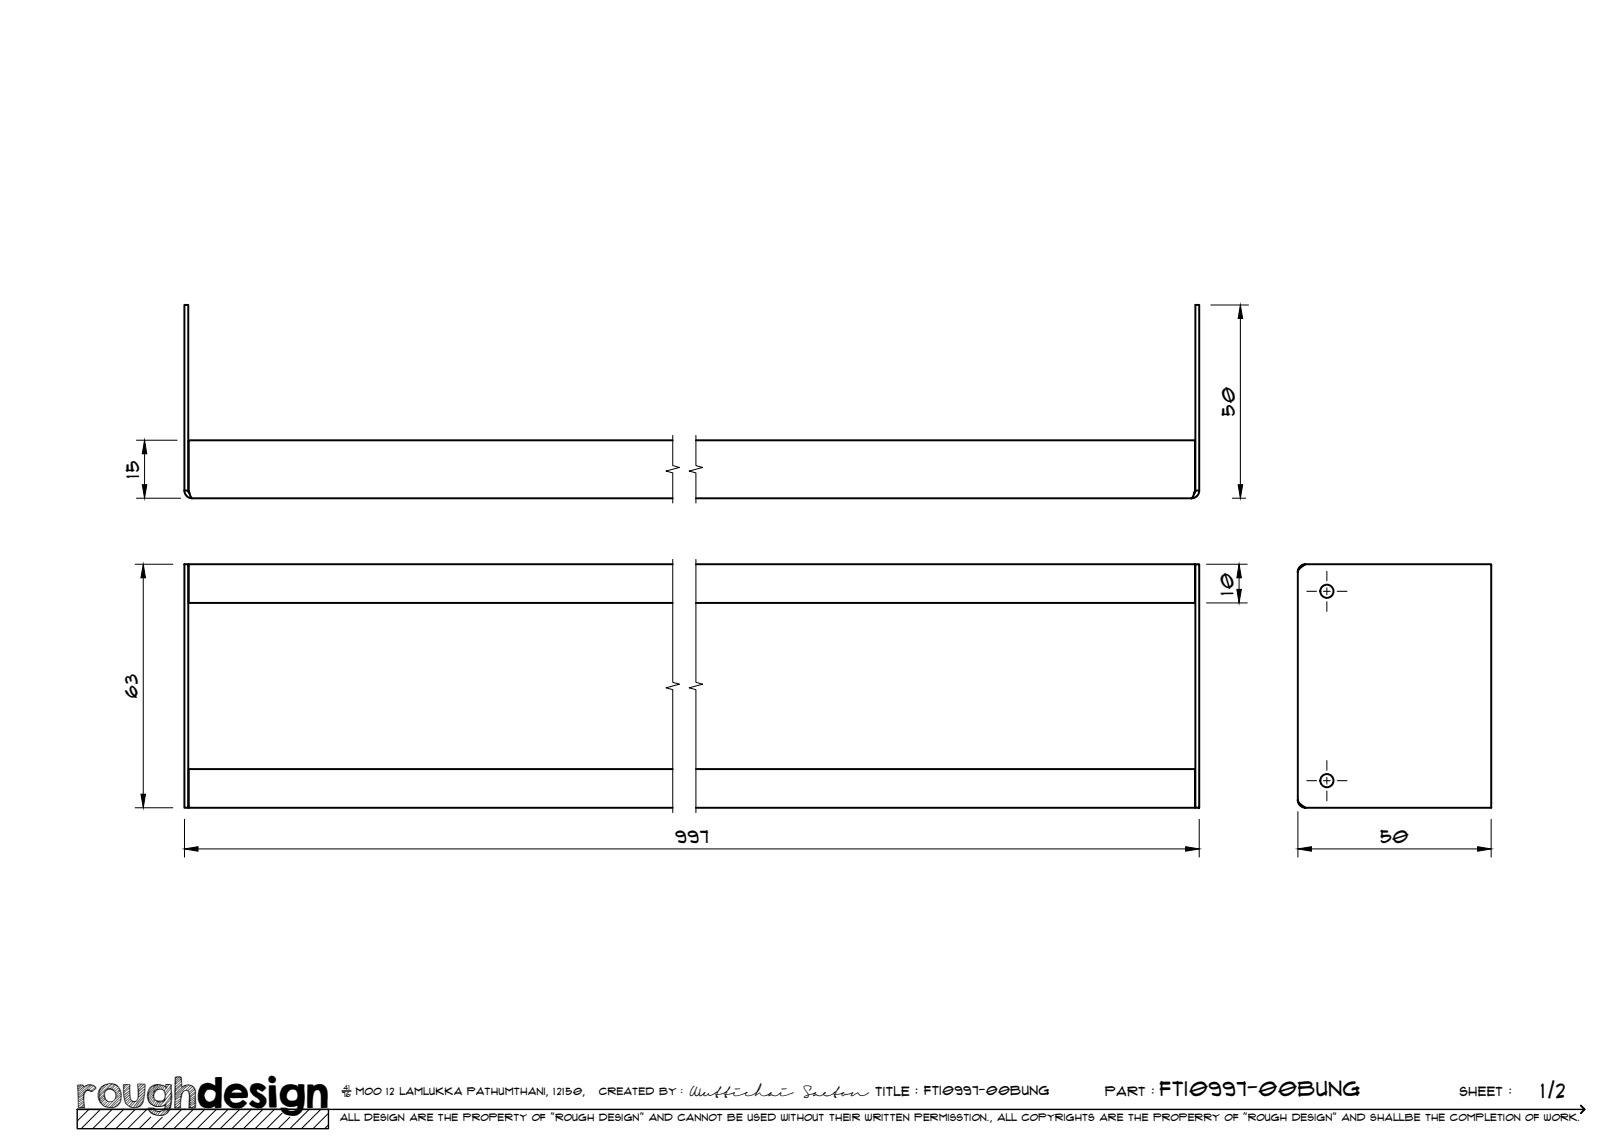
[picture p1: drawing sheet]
<svg xmlns="http://www.w3.org/2000/svg" width="420mm" height="297mm" viewBox="0 0 420 297" stroke-linecap="round" stroke-linejoin="round" font-family="sans-serif">
<!-- layer: Visible -->
<g fill="none" stroke="#000" stroke-width=".51">
<path d="M174 113.9h-125.2v13l.5 1.5 .4 .5h124.3M180 113.9h129.2v13l-.5 1.5-.4 .5 .7-.1 .6-.4 .5-.7 .2-.8h-1l-.4 .8M47.7 126.9l.2 .8 .4 .7 .6 .4 .8 .1M47.7 126.9h1l.3 .8M47.7 126.9v-48h1v48M180 128.9h128.3M309.3 126.9v-48h1v48M47.7 146h1v63h-1zM48.7 146l.1 .6M174 146h-125.2v10h125.2M180 146h129.2v10h-129.2M309.3 146l-.1 .6"/>
<path d="M309.3 146h1v63h-1zM335.8 148v59M336.3 146.6l.7-.4 .8-.2-1.7 1.2-.3 .8 .1-.8zM337.8 146h48v63h-48M174 199h-125.2v10h125.2M180 199h129.2v10h-129.2M48.8 208.4l-.1 .6M309.2 208.4l.1 .6M335.8 207l.1 .5 .5 .6 1.4 .9-.7-.1-.7-.4-.5-.7z"/>
<circle cx="343.3" cy="153" r="1.7"/>
<circle cx="343.3" cy="202" r="1.7"/>
</g>
<!-- layer: TitleBlock -->
<path d="M20 287h65v5h-65zM20 287h390M88.5 282.3h2.3" fill="none" stroke="#000" stroke-width=".36"/>
<path d="M409 286.1l1 .9-1 1" fill="none" stroke="#000" stroke-width=".51"/>
<g fill="none" stroke="#000" stroke-width=".26">
<path d="M23 287l-3 3.1M26 287l-5 5M29 287l-5 5M32 287l-5 5M35 287l-5 5M38 287l-5 5M39 289.1l-3 2.9M42 289.1l-3 2.9M47 287l-5 5M50 287l-5 5M53 287l-5 5M56 287l-5 5"/>
<path d="M59 287l-5 5M62 287l-5 5M65 287l-5 5M68 287l-5 5M71 287l-5 5M73 288l-4 4M75 289.1l-3 2.9M80 287l-5 5M83 287l-5 5M85 288l-4 4M85 291l-1 1"/>
</g>
<!-- layer: Smart Centers -->
<path d="M338.1 153h2.5M342.4 153h1.8M343.3 147.8v2.5M343.3 152.1v1.8M343.3 155.7v2.5M346 153h2.5M343.3 196.8v2.5M338.1 202h2.5M342.4 202h1.8M343.3 201.1v1.8M343.3 204.7v2.5M346 202h2.5" fill="none" stroke="#000" stroke-width=".26"/>
<!-- layer: Break Lines -->
<path d="M174.1 112.7v7.8l1.7 .5-3.5 .9 1.8 .5v7.8M180 112.7v7.8l1.8 .5-3.5 .9 1.7 .5v7.8M174.1 144.7v31.9l1.7 .4-3.5 1 1.8 .4v31.9M180 144.7v31.9l1.8 .4-3.5 1 1.7 .4v31.9" fill="none" stroke="#000" stroke-width=".26"/>
<!-- layer: FD_Dimensions -->
<g fill="none" stroke="#000" stroke-width=".26">
<path d="M313.2 78.9h9.8M320.9 82.4v43M35.3 113.9h10.5M37.4 117.4v8M35.3 128.9h11.4M318.8 128.9h3.5M35 146h9.7M37.1 149.5v56M312.1 146h10.6M312.1 156h10.6M320.6 149.5v3M35 209h9.7"/>
<path d="M47.7 212v9.8M51.2 219.7h255.5M310.3 212v9.8M335.8 210v11.8M339.3 219.7h43M385.8 212v9.8"/>
</g>
<path d="M320.9 78.9l.6 3.5h-1.2zM37.4 113.9l.6 3.5h-1.2zM36.8 125.4h1.2l-.6 3.5zM320.3 125.4h1.2l-.6 3.5zM37.1 146l.5 3.5h-1.1zM320 152.5h1.2l-.6 3.5zM320.6 146l.6 3.5h-1.2zM36.5 205.5h1.1l-.5 3.5zM47.7 219.7l3.5-.6v1.1zM306.7 219.1l3.6 .6-3.6 .5zM335.8 219.7l3.5-.6v1.1zM382.3 219.1l3.5 .6-3.5 .5z" fill="#000" stroke="#000" stroke-width=".26"/>
<text font-size="9.7" x="19.9" y="286.8">roughdesign</text>
<g font-size="5.3">
<text x="300.1" y="283.6">FTI0997-00BUNG</text>
<text x="398.7" y="284">1/2</text>
</g>
<g font-size="4.6">
<text x="319.5" y="107.6" transform="rotate(-90 319.5 107.6)">50</text>
<text x="36" y="123.6" transform="rotate(-90 36 123.6)">15</text>
<text x="319.1" y="153.9" transform="rotate(-90 319.1 153.9)">10</text>
<text x="35.6" y="180.5" transform="rotate(-90 35.6 180.5)">63</text>
<text x="174.8" y="218.2">997</text>
<text x="357.1" y="218.2">50</text>
</g>
<g font-size="3.4">
<text x="178.3" y="283.5">Wuttichai</text>
<text x="208.1" y="283.5">Saeton title : FTI0997-00BUNG</text>
</g>
<g font-size="3.3">
<text x="286" y="283.5">Part :</text>
<text x="377.7" y="283.5">sheet :</text>
</g>
<g font-size="2.7">
<text x="92.1" y="283.3">moo 12 Lamlukka pathumthani, 12150,</text>
<text x="155" y="283.3">created by :</text>
</g>
<text font-size="2.6" x="88" y="290.1">all design are the property of &quot;rough design&quot; and cannot be used without their written permisstion., all copyrights are the properry of &quot;rough design&quot; and shallbe the completion of work.</text>
<g font-size="1.9">
<text x="88.5" y="283.9">76</text>
<text x="88.9" y="282.1">41</text>
</g>
</svg>
